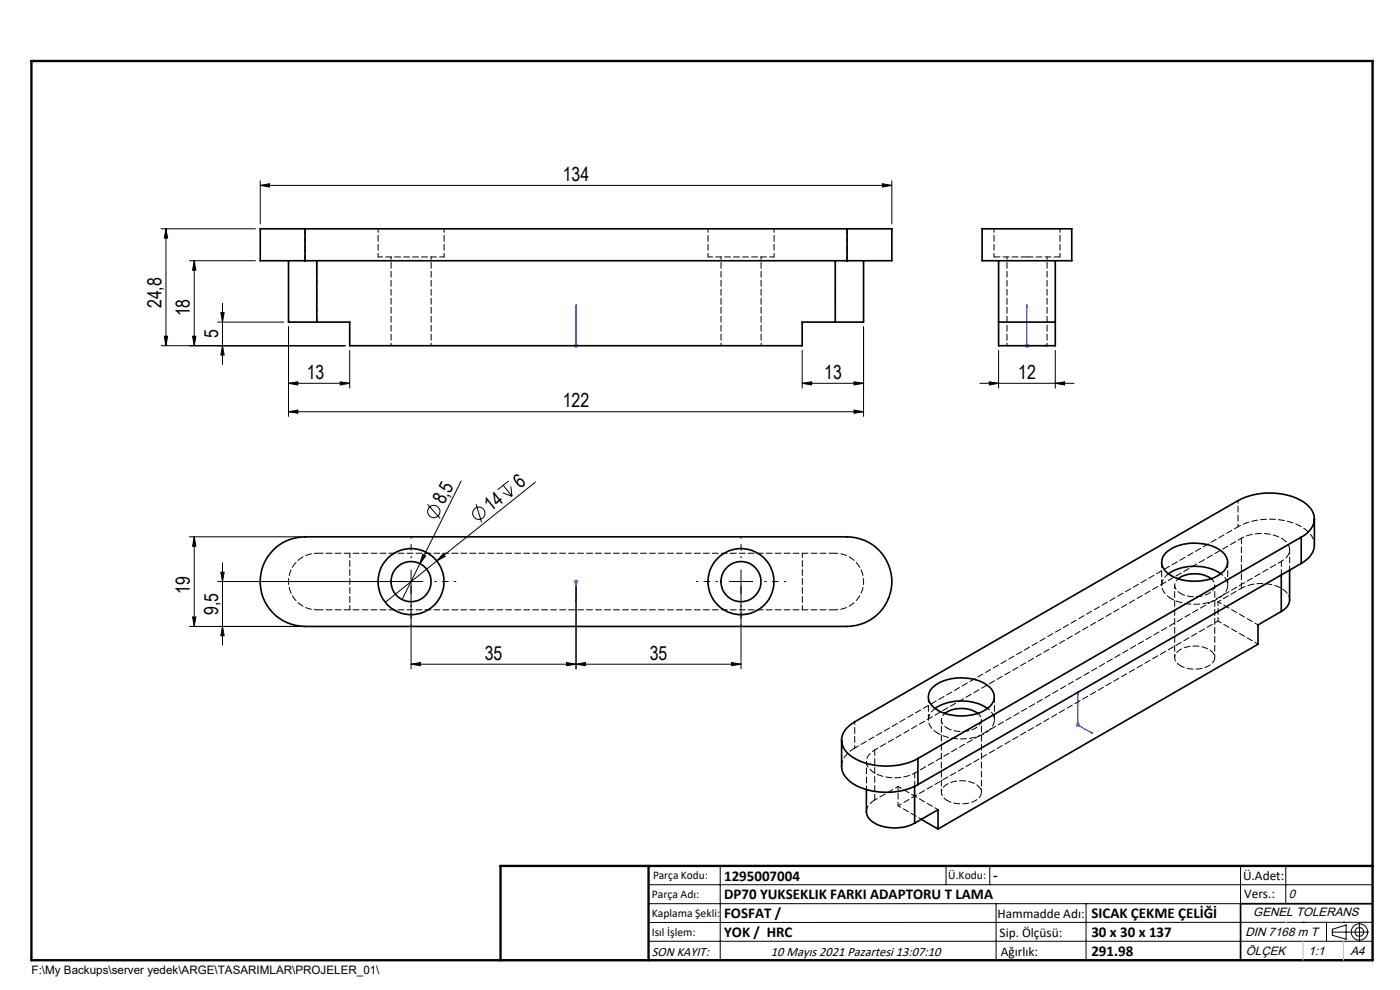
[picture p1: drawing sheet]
<svg xmlns="http://www.w3.org/2000/svg" width="297mm" height="210mm" viewBox="0 0 297 210" stroke-linecap="round" stroke-linejoin="round" font-family="sans-serif">
<g fill="none" stroke="#000" stroke-width=".21">
<path d="M55.2 39.3l2-.3v.7zM55.2 38.3v9.2M55.2 39.3h134M187.2 39l2 .3-2 .4zM189.2 38.3v9.2M34.2 48.5h20M35.2 48.5l.4 2h-.7zM35.2 48.5v24.8M40.2 55.3h14M41.2 55.3l.4 2h-.7zM41.2 55.3v18M34.9 71.3h.7l-.4 2z"/>
<path d="M40.9 71.3h.7l-.4 2zM46.2 68.3h14M46.8 66.3h.8l-.4 2zM47.2 73.3l.4 2h-.8zM47.2 64.3v13M61.2 69.3v19M73.2 73.3h-39M74.2 74.3v8M170.2 74.3v8M183.2 69.3v19M211.8 74.3v8M223.9 74.3v8"/>
<path d="M61.2 87.3l2-.3v.7zM61.2 87.3h122M61.2 81.3l2-.3v.7zM61.2 81.3h13M72.2 81l2 .3-2 .4zM170.2 81.3l2-.3v.7zM170.2 81.3h13M181.2 81l2 .3-2 .4zM181.2 87l2 .3-2 .4zM207.9 81.3h20M209.9 81l1.9 .3-1.9 .4zM223.9 81.3l1.9-.3v.7z"/>
<path d="M40.2 113.9h23.5M41.2 113.9l.4 2h-.7zM41.2 113.9v19M47.2 119.4v17.5M89.1 119.6l-3.8 7.6M89.7 117.6l.6 .3-1.2 1.7zM90.7 107l2.7 3M92.7 119l-11 8.8M94 117.5l.4 .5-1.7 1zM97.8 102.1l-8.7 17.5M101 107l1.2 3.8M106.6 104.6l2 .7"/>
<path d="M106.8 102.9l1.8 2.4M107.9 102l-2.3 1.9M108.4 103.2l.2 2.1M113.6 102.3l-20.9 16.7M40.2 132.9h23.5M40.9 130.9h.7l-.4 2zM46.2 123.4h43.5M46.8 121.4h.8l-.4 2zM47.2 132.9l.4 2h-.8zM87.2 120.9v21M122.2 124.4v17.5M154.7 123.4h5"/>
<path d="M157.2 120.9v21M87.2 140.9l2-.4v.7zM87.2 140.9h70M120.2 140.5l2 .4-2 .3zM122.2 140.9l2-.4v.7zM155.2 140.5l2 .4-2 .3zM137.6 187.7h153.6M137.6 191.7h153.6M137.6 199.7h153.6M152.8 183.7v20M200.7 183.7v4M210 183.7v4"/>
<path d="M211.3 191.7v12M230.4 191.7v12M263.2 183.7v20M272.8 183.7v8M276.4 195.6h.1M281.4 195.6v4.1M282.6 197.7h7.8M282.6 197.1l3-.9v3l-3-.8zM285 195.6h.1M288.4 195.8v3.8M291.2 195.6l-153.6 .1"/>
<circle cx="92" cy="108.5" r="1.29"/>
<circle cx="101.6" cy="108.9" r="1.31"/>
<circle cx="288.4" cy="197.7" r="1.74"/>
<circle cx="288.4" cy="197.7" r=".93"/>
</g>
<g fill="none" stroke="#00f" stroke-width=".21">
<path d="M122.2 73.2v.2zM122.2 64.7v.4v-.4M122.2 73.3h.1M122.2 64.7v8.6M217.8 64.7v8.6h4.4M217.8 64.7l.2 .4h-.3zM221.8 73.2l.4 .1-.4 .1zM122.2 127.7v-.4v.4M122.2 123.3v.2zM122.2 123.4h.1M122.2 123.4v4.3M228.7 146.7v7.1l3 1.8"/>
<path d="M228.7 146.7l.1 .4-.2-.1zM231.5 155.3l.2 .3-.2-.1z"/>
</g>
<g fill="none" stroke="#808080" stroke-width=".21">
<path d="M121.7 73.3h1M121.8 73l.8 .7M122.2 72.8v1M122.6 73l-.8 .7M217.3 73.3h1.1M217.5 73l.7 .7M217.8 72.8v1M218.2 73l-.7 .7M121.7 123.4h1M121.8 123l.8 .7M122.2 122.9v1M122.6 123l-.8 .7"/>
<path d="M228.2 153.8h1M228.3 153.4l.7 .8M228.7 153.3v1M229 153.4l-.7 .8"/>
</g>
<path d="M87.2 118.4v-4.5M157.2 118.4v-4.5M82.2 123.4h-4.5M87.2 128.4v4.5M92.2 123.4h4.5M152.2 123.4h-4.5M157.2 128.4v4.5M162.2 123.4h4.5" fill="none" stroke="#000" stroke-width=".21" stroke-dasharray="15.2 1.3 1.3 1.3" stroke-dashoffset="14.9"/>
<path d="M291.2 191.7h-28v12M106.2 203.7h185" fill="none" stroke="#000" stroke-width=".35"/>
<path d="M6.7 12.9h284.5v190.8h-284.5zM137.6 183.7v20M291.2 183.7h-185v20" fill="none" stroke="#000" stroke-width=".5"/>
<path d="M272.8 195.6h.1M276.4 199.7v4M285 199.7v4" fill="none" stroke="#c0c0c0" stroke-width=".21"/>
<g fill="#00f">
<path d="M122.2 73.2v.2zM122.2 64.7v.4z"/>
<path d="M122.2 127.3v.4zM122.2 123.3v.2z"/>
<path d="M231.5 155.3l.2 .3-.2-.1zM228.7 146.7l.1 .4-.2-.1zM221.8 73.2l.4 .1-.4 .1zM217.8 64.7l.2 .4h-.3z"/>
</g>
<g fill="#000">
<path d="M89.7 117.6l.6 .3-1.2 1.7zM94 117.5l.4 .5-1.7 1z"/>
<path d="M55.2 39.3l2-.3v.7zM187.2 39l2 .3-2 .4zM61.2 87.3l2-.3v.7zM181.2 87l2 .3-2 .4zM209.9 81l1.9 .3-1.9 .4zM223.9 81.3l1.9-.3v.7z"/>
<path d="M40.9 71.3h.7l-.4 2zM41.2 55.3l.4 2h-.7zM34.9 71.3h.7l-.4 2zM35.2 48.5l.4 2h-.7z"/>
<path d="M46.8 66.3h.8l-.4 2zM47.2 73.3l.4 2h-.8zM46.8 121.4h.8l-.4 2zM47.2 132.9l.4 2h-.8z"/>
<path d="M72.2 81l2 .3-2 .4zM61.2 81.3l2-.3v.7z"/>
<path d="M170.2 81.3l2-.3v.7zM181.2 81l2 .3-2 .4z"/>
<path d="M40.9 130.9h.7l-.4 2zM41.2 113.9l.4 2h-.7z"/>
<path d="M87.2 140.9l2-.4v.7zM120.2 140.5l2 .4-2 .3z"/>
<path d="M122.2 140.9l2-.4v.7zM155.2 140.5l2 .4-2 .3z"/>
</g>
<g fill="none" stroke="#000" stroke-width=".35">
<path d="M61.2 55.3v13h6M64.7 48.5h-9.5v6.8h9.5M64.7 48.5v6.8M64.7 55.3h115M64.7 48.5h115M67.2 55.3v13M177.2 55.3v13M179.7 48.5h9.5v6.8h-9.5M179.7 48.5v6.8M183.2 55.3v13h-6M208.4 48.5h19v6.8h-19zM211.8 55.3v18h12.1v-18"/>
<path d="M67.2 68.3h7v5h96v-5h7M211.8 68.3h12.1M57.8 116.8a9.5 9.5 0 0 1 6.9-2.9h115a9.5 9.5 0 0 1 9.5 9.5 9.5 9.5 0 0 1-9.5 9.5h-115a9.5 9.5 0 0 1-8.7-5.8 9.5 9.5 0 0 1 1.8-10.3zM247.3 117.3a10.2 10.2 0 0 1 11.6-.5 2.89 2.89 0 0 1 1.5 2.6 2.89 2.89 0 0 1-1.7 2.5 10.4 10.4 0 0 1-11.2-.5 2.67 2.67 0 0 1-.2-4.1zM276 113.9a4.1 4.1 0 0 0 2.6-5.1 8 8 0 0 0-6.2-3.9 14.7 14.7 0 0 0-9.8 1.3l-81.3 46.9a4.5 4.5 0 0 0-2.7 4.6 6.9 6.9 0 0 0 5.4 4.3 15 15 0 0 0 10.7-1.1M276 113.9l-81.3 47M276 113.9v5.6M276 119.5l-81.3 46.9M278.8 110.1v5.5a4.8 4.8 0 0 1-2.8 3.9M247.9 121.7a10.6 10.6 0 0 1 11.1 0M249.9 122.8a6.3 6.3 0 0 1 7 0M271.8 129.7l-4.9 2.9v4.1l-67.9 39.2"/>
<path d="M271.8 121.9v7.8M273.6 120.9v6.5a3 3 0 0 1-1.8 2.3M178.5 157v5.6a4.7 4.7 0 0 0 3.1 4 14.9 14.9 0 0 0 13.1-.2M197.8 145.9a10.1 10.1 0 0 1 11.6-.6 2.87 2.87 0 0 1 1.5 2.7 2.87 2.87 0 0 1-1.7 2.5 10.4 10.4 0 0 1-11.2-.5 2.67 2.67 0 0 1-.2-4.1zM198.4 150.3a10.6 10.6 0 0 1 11.1 0M200.4 151.3a6.3 6.3 0 0 1 7 0M183.8 167.5v4.6a3.4 3.4 0 0 0 2.6 2.9 9.5 9.5 0 0 0 7.6-.4M194 174.6l5-2.8v4.1M194 166.8v7.8M194.7 160.9v5.5M195.4 173.8l3.6 2.1"/>
<circle cx="87.2" cy="123.4" r="7"/>
<circle cx="87.2" cy="123.4" r="4.3"/>
<circle cx="157.2" cy="123.4" r="7"/>
<circle cx="157.2" cy="123.4" r="4.3"/>
</g>
<path d="M64.7 55.3v-6.8M179.7 48.5v6.8M246.5 119.2v4.9M263.4 114.2v10.6M260.5 124.1v-4.9M185.6 159.1v10.6M197 147.8v4.9M211 152.7v-4.9" fill="none" stroke="#000" stroke-width=".21" stroke-dasharray="1.3 .6" stroke-dashoffset=".1"/>
<path d="M80.2 54.5h14M150.2 54.5h14M74.2 117.4v12M170.2 129.4v-12M250.4 125.9a6.1 6.1 0 0 0 6.9-.8 1.62 1.62 0 0 0-.4-2.4M200.9 154.4a6.1 6.1 0 0 0 6.9-.7 1.62 1.62 0 0 0-.4-2.4" fill="none" stroke="#000" stroke-width=".21" stroke-dasharray="1.3 .6" stroke-dashoffset=".3"/>
<path d="M67.2 55.3v13M177.2 55.3v13M177.2 117.4h-110M67.2 129.4h110" fill="none" stroke="#000" stroke-width=".21" stroke-dasharray="1.3 .6" stroke-dashoffset="-.1"/>
<g fill="none" stroke="#000" stroke-width=".21" stroke-dasharray="1.3 .6" stroke-dashoffset=".5">
<path d="M80.2 48.5v6M94.2 54.5v-6M150.2 48.5v6M164.2 54.5v-6M210.9 48.5v6M224.9 54.5v-6M263.4 114.2l-77.8 44.9M258.4 131.7l-67.9 39.2M258.4 127.7v4M266.9 132.6l-8.5-4.9M266.9 136.6l-8.5-4.9M183.8 161.5v6"/>
<path d="M190.5 170.9v-4.1M190.5 166.8l8.5 4.9M194.1 164l77.7-44.9"/>
</g>
<path d="M83 54.5v18.8M153 54.5v18.8M213.6 54.5v18.8M91.5 73.3v-18.8M161.5 73.3v-18.8M222.1 73.3v-18.8M248.5 127a10.6 10.6 0 0 0 10.7-.5 2.78 2.78 0 0 0-.2-4.8M199 155.6a10.6 10.6 0 0 0 10.7-.6 2.78 2.78 0 0 0-.2-4.7" fill="none" stroke="#000" stroke-width=".21" stroke-dasharray="1.3 .6" stroke-dashoffset=".8"/>
<path d="M67.2 117.4a6 6 0 0 0-6 6 6 6 0 0 0 6 6M262.6 106.2v5.5M262.6 111.7a14.5 14.5 0 0 1 14.4 .7 4.2 4.2 0 0 1 1.9 3.2M271.8 119.1a2.58 2.58 0 0 0 1.4-3.6 7.1 7.1 0 0 0-6.5-2.3l-1.5 .2-1.8 .8M177.2 129.4a6 6 0 0 0 6-6 6 6 0 0 0-6-6M181.3 158.7v-5.6M185.6 159.1a2.58 2.58 0 0 0-1.4 3.6 7.1 7.1 0 0 0 6.5 2.3l1.5-.3 1.9-.7" fill="none" stroke="#000" stroke-width=".21" stroke-dasharray="1.3 .6" stroke-dashoffset=".7"/>
<path d="M210.9 54.5h7M217.9 54.5h7M178.5 162.6a4.7 4.7 0 0 1 2.8-3.9M183.8 172.1v-.1a3.1 3.1 0 0 1 1.8-2.3" fill="none" stroke="#000" stroke-width=".21" stroke-dasharray="1.3 .6"/>
<path d="M271.8 119.1v2.8M247.9 121.7a2.82 2.82 0 0 0 .1 4.9l.5 .4M198.4 150.3a2.82 2.82 0 0 0 .1 4.9l.5 .4M194.1 164v2.8" fill="none" stroke="#000" stroke-width=".21" stroke-dasharray="1.3 .6" stroke-dashoffset=".2"/>
<path d="M262.6 111.7l-81.3 47M273.6 127.2a3.5 3.5 0 0 0-2.6-2.8 9.5 9.5 0 0 0-7.6 .4M273.6 120.9v-4.3M250.4 141.2a6.1 6.1 0 0 0 6.9-.7 1.78 1.78 0 0 0-.8-2.7 6.1 6.1 0 0 0-6.9 .7 1.78 1.78 0 0 0 .8 2.7M200.9 169.8a6.1 6.1 0 0 0 6.9-.8 1.78 1.78 0 0 0-.8-2.7 6.1 6.1 0 0 0-6.9 .8 1.78 1.78 0 0 0 .8 2.7" fill="none" stroke="#000" stroke-width=".21" stroke-dasharray="1.3 .6" stroke-dashoffset=".4"/>
<path d="M249.2 124.1v15.4M250 122.7a1.76 1.76 0 0 0-.8 1.8 1.76 1.76 0 0 0 1.2 1.4M257.7 139.5v-15.4M263.4 124.8l-5 2.9M199.7 152.7v15.4M200.5 151.3a1.76 1.76 0 0 0-.8 1.7 1.76 1.76 0 0 0 1.2 1.4M185.6 169.7l4.9-2.9M190.5 170.9l5 2.9M208.2 168.1v-15.4" fill="none" stroke="#000" stroke-width=".21" stroke-dasharray="1.3 .6" stroke-dashoffset=".6"/>
<g font-size="4.1">
<text x="119.4" y="38.4">134</text>
<text x="34.3" y="65.4" transform="rotate(-90 34.3 65.4)">24,8</text>
<text x="40.3" y="67.1" transform="rotate(-90 40.3 67.1)">18</text>
<text x="46.3" y="71.7" transform="rotate(-90 46.3 71.7)">5</text>
<text x="65.1" y="80.4">13</text>
<text x="174.8" y="80.4">13</text>
<text x="216" y="80.4">12</text>
<text x="119.4" y="86.4">122</text>
<text x="94.2" y="107.2" transform="rotate(-63 94.2 107.2)">8,5</text>
<text x="110.3" y="103.7" transform="rotate(-39 110.3 103.7)">6</text>
<text x="104.1" y="108.6" transform="rotate(-39 104.1 108.6)">14</text>
<text x="40.3" y="126" transform="rotate(-90 40.3 126)">19</text>
<text x="46.3" y="130.4" transform="rotate(-90 46.3 130.4)">9,5</text>
<text x="102.8" y="139.9">35</text>
<text x="137.8" y="139.9">35</text>
</g>
<g font-size="3.2">
<text x="153.6" y="186.8">1295007004</text>
<text x="153.6" y="190.8">DP70 YUKSEKLIK FARKI ADAPTORU T LAMA</text>
<text x="210.7" y="186.6">-</text>
<text x="153.6" y="194.8">FOSFAT /</text>
<text x="231.5" y="194.8">SICAK ÇEKME ÇELİĞİ</text>
<text x="153.6" y="198.8">YOK / HRC</text>
<text x="231.5" y="198.7">30 x 30 x 137</text>
<text x="231.5" y="202.8">291.98</text>
</g>
<g font-size="2.8">
<text x="263.7" y="186.7">Ü.Adet:</text>
<text x="263.9" y="190.5">Vers.:</text>
<text x="211.6" y="194.8">Hammadde Adı:</text>
<text x="138.3" y="202.8">SON KAYIT:</text>
<text x="163.6" y="202.8">10 Mayıs 2021 Pazartesi 13:07:10</text>
<text x="212.1" y="198.7">Sip. Ölçüsü:</text>
<text x="212.3" y="202.7">Ağırlık:</text>
</g>
<g font-size="2.6">
<text x="273.4" y="190.4">0</text>
<text x="265.9" y="194.4">GENEL TOLERANS</text>
<text x="264.2" y="198.5">DIN 7168 m T</text>
<text x="264.3" y="202.6">ÖLÇEK</text>
<text x="277.6" y="202.6">1:1</text>
<text x="286.5" y="202.6">A4</text>
</g>
<g font-size="2.5">
<text x="138.3" y="190.5">Parça Adı:</text>
<text x="138.5" y="186.5">Parça Kodu:</text>
<text x="201.2" y="186.5">Ü.Kodu:</text>
<text x="138.3" y="194.5">Kaplama Şekli:</text>
<text x="138.3" y="198.6">Isıl İşlem:</text>
<text x="6.7" y="206.7">F:\My Backups\server yedek\ARGE\TASARIMLAR\PROJELER_01\</text>
</g>
</svg>
